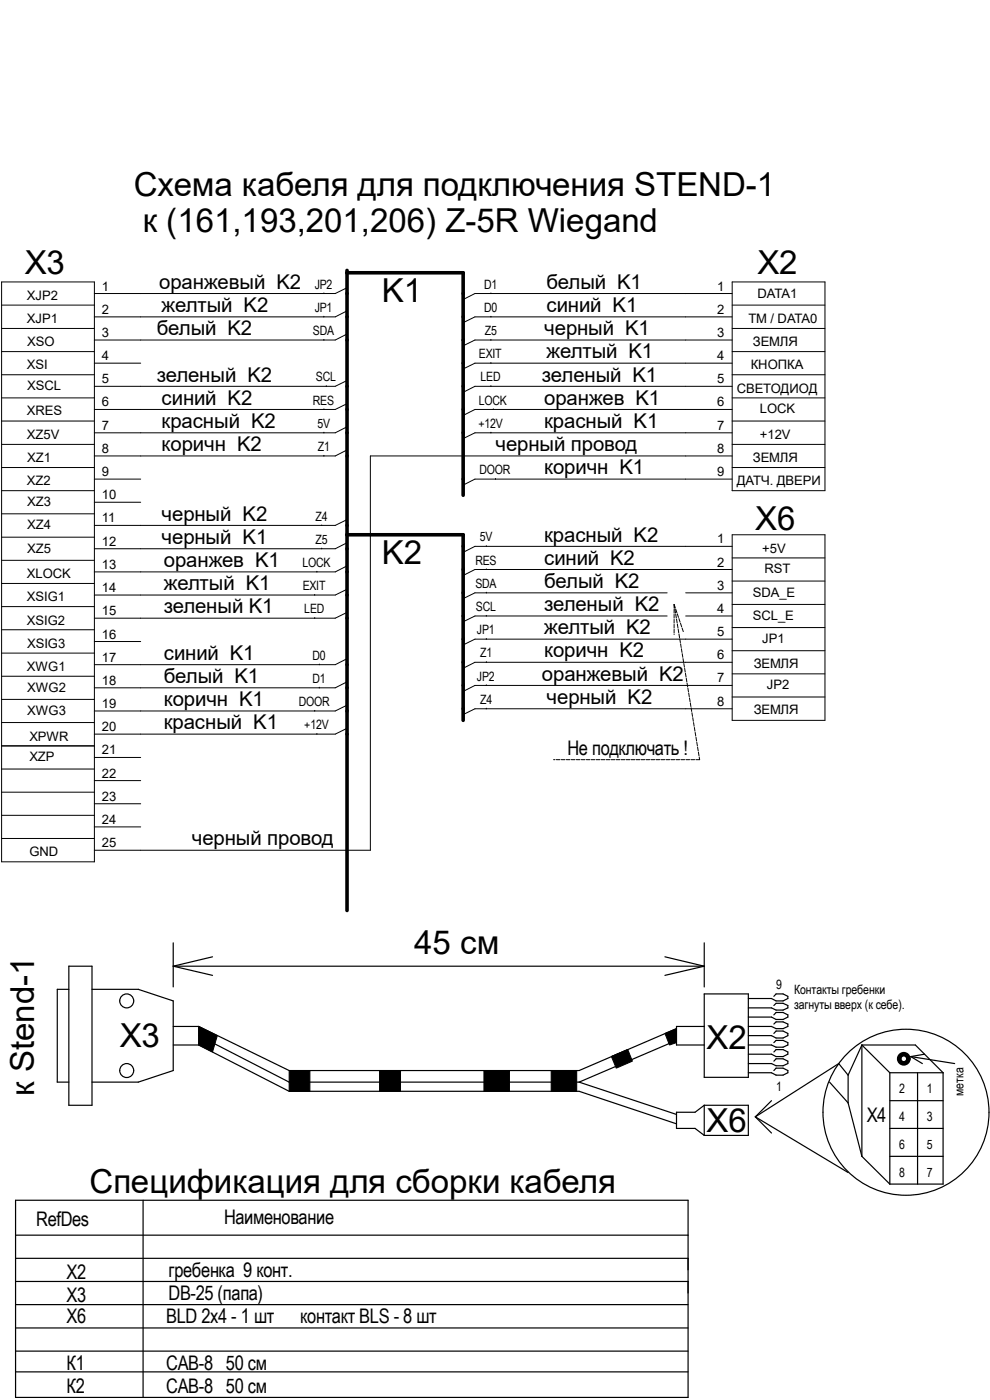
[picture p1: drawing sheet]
<svg xmlns="http://www.w3.org/2000/svg" width="210mm" height="297mm" viewBox="0 0 210 297" stroke-linecap="round" stroke-linejoin="round" font-family="sans-serif">
<g fill="none" stroke="#000" stroke-width=".25">
<path d="M14.6 209.9h-2.5v19.7h2.5M14.6 205h4.9v29.5h-4.9zM19.5 209.9h9.8l7.4 2.4v14.8l-7.4 2.5h-9.8M36.7 217.8h5.5M36.7 200v9.4M36.7 205h112.7M36.7 205l8.4 1.9M42.2 219.7l19.1 9.9h61.6M42.2 217.8v3.9M42.2 217.8l19.1 9.3h61.6l20.6-8.9M45.1 203l-8.4 2M141.1 203l8.3 2"/>
<path d="M149.4 217.8h-5.9v3.9h5.9M149.4 200v9.4M149.4 210.9h9.3v17.7h-9.3zM149.4 205l-8.3 1.9M164.2 217.3l.4-.5h1.5l1 .5v.5l-1 .4h-1.5l-.9-.4h-5M164.2 219.2l.4-.5h1.5l1 .5v.5l-1 .5h-1.5l-.9-.5h-5M164.2 215.3l.4-.5h1.5l1 .5v.5l-1 .5h-1.5l-.9-.5h-5M164.2 213.3l.4-.4h1.5l1 .4v.5l-1 .5h-1.5l-.9-.5h-5M164.2 211.4l.4-.5h1.5l1 .5v.4l-1 .5h-1.5l-.9-.5h-5M36.7 221.7h5.5M42.2 221.7l19.1 9.8h61.6l20.6 6.9M122.9 229.6l20.6 6.8"/>
<path d="M133.2 222.7l-3.5 1.5M143.5 220.7l-20.6 8.9M149.4 234.5l-2 1.5h-3.9v3.4h3.9l2 1.5M149.4 234.5v6.4M149.4 234.5h9.3v6.4h-9.3M160.2 236.9l3.5 3.5M160.2 236.9l19.7 11.9M163.7 233.5l-3.5 3.4M164.2 221.2l.4-.5h1.5l1 .5v.5l-1 .5h-1.5l-.9-.5h-5M164.2 227.1l.4-.5h1.5l1 .5v.5l-1 .5h-1.5l-.9-.5h-5M164.2 225.1l.4-.5h1.5l1 .5v.5l-1 .5h-1.5l-.9-.5h-5M164.2 223.2l.4-.5h1.5l1 .5v.4l-1 .6h-1.5l-.9-.6h-5"/>
<path d="M176 229.6l3.9 4.4M179.9 228.1l-2-2.5-17.7 11.3M179.9 228.1v5.9M179.9 234l2.9 11.3M182.8 221.7h11.4l5.9 5.9M182.8 221.7v23.6M182.8 221.7l6 5.9M182.8 221.7l-2.9 6.4M188.8 239.4h11.3M188.8 227.6h11.3M188.8 227.6v23.6M188.8 233.5h11.3"/>
<path d="M193.2 224.2l2.5 1.4M193.2 224.2l9.3 1.4M194.6 227.6v23.6M196.1 223.6l-2.9 .6M200.1 227.6v23.6h-11.3M3.3 254.6h142.7v41.9h-142.7zM30.4 254.6v41.9M182.8 245.3l6 5.9M188.8 245.3h11.3M3.3 276.8h142.7M3.3 271.9h142.7M3.3 267h142.7"/>
<path d="M3.3 262h142.7M3.3 291h142.7M3.3 286.6h142.7M3.3 281.7h142.7"/>
<circle cx="26.9" cy="212.3" r="1.48"/>
<circle cx="26.9" cy="227.1" r="1.48"/>
<circle cx="192.2" cy="236" r="17.6"/>
</g>
<g fill="none" stroke="#000" stroke-width=".21">
<path d="M.3 59.8h19.7v123h-19.7zM155.3 59.8h19.7v44.3h-19.7zM.3 79.5h19.7M.3 74.6h19.7M.3 69.7h19.7M.3 64.7h19.7M20 77h9.8M68.7 62.1v.2M68.7 67.1v.1M68.7 72v.1M73.6 70.9l-2.5 1.2h-51.1M73.6 66l-2.5 1.2h-51.1"/>
<path d="M73.6 61l-2.5 1.3h-51.1M104.1 62.1v.2M104.1 67.1v.1M104.1 72v.1M104.1 76.9v.1M155.3 72.1h-54.5l-2.5 1.3M155.3 67.2h-54.5l-2.5 1.3M155.3 62.3h-54.5l-2.5 1.2M155.3 77h-54.5l-2.5 1.3M155.3 79.5h19.7M155.3 74.6h19.7M155.3 69.7h19.7"/>
<path d="M155.3 64.7h19.7M.3 99.2h19.7M.3 94.3h19.7M.3 89.3h19.7M.3 84.4h19.7M68.7 86.7v.2M68.7 91.7v.1M68.7 96.6v.1M69.2 81.8v.2M73.6 95.5l-2.5 1.2h-51.1M73.6 85.6l-2.5 1.3h-51.1M73.6 90.6l-2.5 1.2h-51.1"/>
<path d="M73.6 80.7l-2.5 1.3h-51.1M104.1 81.8v.2M104.1 91.7v.1M104.6 86.7v.2M155.3 96.7h-76.7v83.7h-58.6M155.3 86.9h-54.5l-2.5 1.2M155.3 91.8h-54.5l-2.5 1.2M155.3 82h-54.5l-2.5 1.2M155.3 99.2h19.7M155.3 94.3h19.7M155.3 89.3h19.7M155.3 84.4h19.7"/>
<path d="M.3 118.9h19.7M.3 114h19.7M.3 109h19.7M.3 104.1h19.7M20 101.6h9.8M20 106.6h9.8M68.2 111.4v.1M68.2 116.3v.1M73.6 110.2l-2.5 1.3h-51.1M73.6 115.1l-2.5 1.3h-51.1M103.2 115.8v.1M105.1 101.5v.1"/>
<path d="M155.3 101.6h-54.5l-2.5 1.3M155.3 115.9h-54.5l-2.5 1.3M155.3 113.5h19.7v39.3h-19.7zM155.3 118.4h19.7M.3 138.6h19.7M.3 133.6h19.7M.3 128.7h19.7M.3 123.8h19.7M20 136.1h9.8M66.8 126.1v.1M66.8 131v.1M67.2 121.2v.1"/>
<path d="M73.6 139.7l-2.5 1.3h-51.1M73.6 125l-2.5 1.2h-51.1M73.6 120.1l-2.5 1.2h-51.1M73.6 129.9l-2.5 1.2h-51.1M103.2 120.7v.1M103.2 125.6v.2M103.2 130.6v.1M103.2 135.5v.1M141.5 125.8h-40.7l-2.5 1.2M141.5 130.7h-40.7l-2.5 1.2M145.5 125.8h9.8M145.5 130.7h9.8"/>
<path d="M155.3 135.6h-54.5l-2.5 1.2M155.3 120.8h-54.5l-2.5 1.3M155.3 123.3h19.7M155.3 128.2h19.7M155.3 133.1h19.7M155.3 138h19.7M.3 158.2h19.7M.3 153.3h19.7M.3 148.4h19.7M.3 143.5h19.7M66.8 150.7v.1M67.2 155.6v.1"/>
<path d="M67.7 140.9v.1M67.7 145.8v.1M73.6 154.5l-2.5 1.2h-51.1M73.6 149.6l-2.5 1.2h-51.1M73.6 144.7l-2.5 1.2h-51.1M103.2 140.4v.1M103.2 145.3v.1M103.2 150.2v.2M155.3 150.4h-54.5l-2.5 1.2M155.3 140.5h-54.5l-2.5 1.3M155.3 145.4h-54.5l-2.5 1.3M155.3 143h19.7"/>
<path d="M155.3 147.9h19.7M.3 177.9h19.7M.3 173h19.7M.3 168.1h19.7M.3 163.2h19.7M20 165.6h9.8M20 160.7h9.8M20 170.5h9.8M20 175.4h9.8"/>
</g>
<path d="M73.6 57.4v135.8M73.6 57.9h24.7v47.2M73.6 113.5h24.7v39.3" fill="none" stroke="#000" stroke-width=".76"/>
<g fill="#000" stroke="#000" stroke-width=".21">
<path d="M141.1 219.2l2.4-1v3l-1.5 .5z" fill-rule="evenodd"/>
<path d="M42.2 217.8l3.9 1.9-1 3.5-2.9-1.5z" fill-rule="evenodd"/>
<path d="M61.3 227.1h4.4v4.4h-4.4z" fill-rule="evenodd"/>
<path d="M80.5 227.1h4.5v4.4h-4.5z" fill-rule="evenodd"/>
<path d="M102.7 227.1h5.4v4.4h-5.4z" fill-rule="evenodd"/>
<path d="M116.9 227.1h5.4v4.4h-5.4z" fill-rule="evenodd"/>
<path d="M129.7 224.2l3.5-1.5 1 2.4-3.5 1.5z" fill-rule="evenodd"/>
</g>
<circle cx="191.7" cy="224.6" r=".97" fill="none" stroke="#000" stroke-width=".97"/>
<path d="M143 128.2v6.4M143 128.2l2 5.9M143 128.2l5.4 33M148.4 161.2h-31" fill="none" stroke="#000" stroke-width=".21" stroke-dasharray=".8 .3"/>
<g font-size="7">
<text x="28.4" y="41.5">Схема кабеля для подключения STEND-1</text>
<text x="30.3" y="49.3">к (161,193,201,206) Z-5R Wiegand</text>
<text x="5.2" y="58.2">Х3</text>
<text x="160.7" y="58.2">Х2</text>
<text x="81" y="64.1">K1</text>
<text x="160.2" y="112.4">Х6</text>
<text x="81" y="119.7">K2</text>
<text x="87.9" y="202.4">45 см</text>
<text x="25.4" y="222">Х3</text>
<text x="149.9" y="222.5">Х2</text>
<text x="7.3" y="232.5" transform="rotate(-90 7.3 232.5)">к Stend-1</text>
<text x="149.9" y="240.2">Х6</text>
<text x="19" y="253">Спецификация для сборки кабеля</text>
</g>
<g font-size="4.3">
<text x="33.8" y="61.3">оранжевый K2</text>
<text x="116" y="61.3">белый K1</text>
<text x="33.3" y="71.1">белый K2</text>
<text x="34.3" y="66.2">желтый K2</text>
<text x="115.4" y="71.1">черный K1</text>
<text x="116" y="66.2">синий K1</text>
<text x="116" y="76">желтый K1</text>
<text x="33.3" y="80.9">зеленый K2</text>
<text x="115" y="80.9">зеленый K1</text>
<text x="34.3" y="85.9">синий K2</text>
<text x="115.4" y="85.9">оранжев K1</text>
<text x="34.3" y="95.7">коричн K2</text>
<text x="34.3" y="90.8">красный K2</text>
<text x="105.1" y="95.7">черный провод</text>
<text x="115.4" y="90.8">красный K1</text>
<text x="115.4" y="100.6">коричн K1</text>
<text x="34.3" y="110.4">черный K2</text>
<text x="34.3" y="115.4">черный K1</text>
<text x="115.4" y="114.9">красный K2</text>
<text x="115.4" y="119.8">синий K2</text>
<text x="34.8" y="120.3">оранжев K1</text>
<text x="34.8" y="125.2">желтый K1</text>
<text x="115.4" y="124.8">белый K2</text>
<text x="34.8" y="130.1">зеленый K1</text>
<text x="115.4" y="129.7">зеленый K2</text>
<text x="115.4" y="134.6">желтый K2</text>
<text x="34.8" y="140">синий K1</text>
<text x="115.4" y="139.5">коричн K2</text>
<text x="34.8" y="144.9">белый K1</text>
<text x="34.8" y="149.8">коричн K1</text>
<text x="115" y="144.4">оранжевый K2</text>
<text x="116" y="149.4">черный K2</text>
<text x="34.8" y="154.7">красный K1</text>
<text x="120.4" y="160.2">Не подключать !</text>
<text x="40.7" y="179.4">черный провод</text>
<text x="183.9" y="238">Х4</text>
<text x="7.7" y="260.1">RefDes</text>
<text x="47.5" y="259.6">Наименование</text>
<text x="14.1" y="271.4">Х2</text>
<text x="35.8" y="275.8">DB-25 (папа)</text>
<text x="35.8" y="270.9">гребенка 9 конт.</text>
<text x="14.1" y="280.8">Х6</text>
<text x="14.1" y="276.3">Х3</text>
<text x="35.3" y="280.8">BLD 2x4 - 1 шт</text>
<text x="63.7" y="280.8">контакт BLS - 8 шт</text>
<text x="14.1" y="290.6">К1</text>
<text x="35.3" y="290.6">CAB-8 50 см</text>
<text x="14.1" y="295.5">К2</text>
<text x="35.3" y="295.5">CAB-8 50 см</text>
</g>
<g font-size="2.8">
<text x="5.7" y="63.5">XJP2</text>
<text x="21.6" y="61.6">1</text>
<text x="152.1" y="61.6">1</text>
<text x="160.7" y="63.1">DATA1</text>
<text x="5.7" y="68.5">XJP1</text>
<text x="21.6" y="66.6">2</text>
<text x="21.6" y="71.5">3</text>
<text x="152.1" y="66.6">2</text>
<text x="152.1" y="71.5">3</text>
<text x="158.7" y="68.5">TM / DATA0</text>
<text x="5.8" y="73.4">XSO</text>
<text x="21.6" y="76.4">4</text>
<text x="152.1" y="76.4">4</text>
<text x="159.7" y="73.4">ЗЕМЛЯ</text>
<text x="5.7" y="78.4">XSI</text>
<text x="5.8" y="82.8">XSCL</text>
<text x="21.6" y="81.3">5</text>
<text x="152.1" y="81.3">5</text>
<text x="156.3" y="83.3">СВЕТОДИОД</text>
<text x="159.3" y="78.4">КНОПКА</text>
<text x="5.7" y="88.1">XRES</text>
<text x="21.6" y="86.2">6</text>
<text x="152.1" y="86.2">6</text>
<text x="161.2" y="87.7">LOCK</text>
<text x="5.7" y="93.1">XZ5V</text>
<text x="21.6" y="91.2">7</text>
<text x="152.1" y="91.2">7</text>
<text x="161.2" y="93.1">+12V</text>
<text x="5.8" y="98">XZ1</text>
<text x="21.6" y="96.1">8</text>
<text x="21.6" y="101">9</text>
<text x="152.1" y="96.1">8</text>
<text x="152.1" y="101">9</text>
<text x="159.7" y="98">ЗЕМЛЯ</text>
<text x="5.7" y="103">XZ2</text>
<text x="5.8" y="107.4">XZ3</text>
<text x="21.6" y="105.9">10</text>
<text x="156.3" y="103">ДАТЧ. ДВЕРИ</text>
<text x="5.8" y="112.3">XZ4</text>
<text x="21.6" y="110.8">11</text>
<text x="5.8" y="117.3">XZ5</text>
<text x="21.6" y="115.8">12</text>
<text x="152.1" y="115.3">1</text>
<text x="161.7" y="117.3">+5V</text>
<text x="5.7" y="122.6">XLOCK</text>
<text x="21.6" y="125.6">14</text>
<text x="21.6" y="120.7">13</text>
<text x="152.1" y="120.2">2</text>
<text x="152.1" y="125.1">3</text>
<text x="162.2" y="121.7">RST</text>
<text x="5.7" y="127.5">XSIG1</text>
<text x="21.6" y="130.5">15</text>
<text x="152.1" y="130">4</text>
<text x="159.7" y="126.6">SDA_E</text>
<text x="159.7" y="131.5">SCL_E</text>
<text x="5.7" y="132.5">XSIG2</text>
<text x="5.8" y="137.4">XSIG3</text>
<text x="21.6" y="135.5">16</text>
<text x="152.1" y="135">5</text>
<text x="161.7" y="136.4">JP1</text>
<text x="5.7" y="142.3">XWG1</text>
<text x="21.6" y="140.4">17</text>
<text x="152.1" y="139.9">6</text>
<text x="159.9" y="141.7">ЗЕМЛЯ</text>
<text x="5.8" y="146.8">XWG2</text>
<text x="21.6" y="145.3">18</text>
<text x="152.1" y="144.8">7</text>
<text x="152.1" y="149.7">8</text>
<text x="162.7" y="146.3">JP2</text>
<text x="5.8" y="151.7">XWG3</text>
<text x="21.6" y="150.2">19</text>
<text x="21.6" y="155.1">20</text>
<text x="159.9" y="151.5">ЗЕМЛЯ</text>
<text x="6.2" y="157.1">XPWR</text>
<text x="6.2" y="161.5">XZP</text>
<text x="21.6" y="160.1">21</text>
<text x="21.6" y="165">22</text>
<text x="21.6" y="169.9">23</text>
<text x="21.6" y="179.7">25</text>
<text x="21.6" y="174.8">24</text>
<text x="6.2" y="181.7">GND</text>
</g>
<g font-size="2.7">
<text x="66.8" y="61.2">JP2</text>
<text x="102.7" y="61.2">D1</text>
<text x="66.4" y="71.1">SDA</text>
<text x="66.8" y="66.2">JP1</text>
<text x="102.7" y="66.2">D0</text>
<text x="102.8" y="71.1">Z5</text>
<text x="101.6" y="76">EXIT</text>
<text x="67" y="80.9">SCL</text>
<text x="101.9" y="80.9">LED</text>
<text x="66.4" y="85.9">RES</text>
<text x="101.6" y="85.9">LOCK</text>
<text x="67.4" y="90.8">5V</text>
<text x="67.4" y="95.7">Z1</text>
<text x="101.5" y="90.8">+12V</text>
<text x="101.7" y="100.6">DOOR</text>
<text x="66.9" y="110.4">Z4</text>
<text x="66.9" y="115.4">Z5</text>
<text x="100.8" y="119.8">RES</text>
<text x="101.8" y="114.9">5V</text>
<text x="64.2" y="120.3">LOCK</text>
<text x="64.2" y="125.2">EXIT</text>
<text x="100.8" y="124.7">SDA</text>
<text x="64.6" y="130.1">LED</text>
<text x="101" y="129.6">SCL</text>
<text x="101.2" y="134.5">JP1</text>
<text x="66.3" y="140">D0</text>
<text x="101.9" y="139.4">Z1</text>
<text x="63.4" y="149.8">DOOR</text>
<text x="66.3" y="144.9">D1</text>
<text x="101.2" y="144.4">JP2</text>
<text x="101.9" y="149.3">Z4</text>
<text x="64.6" y="154.7">+12V</text>
<text x="164.6" y="209.7">9</text>
<text x="168.4" y="210.9">Контакты гребенки</text>
<text x="168.4" y="214">загнуты вверх (к себе).</text>
<text x="164.6" y="231.4">1</text>
<text x="190.7" y="231.9">2</text>
<text x="196.6" y="231.9">1</text>
<text x="204.4" y="232.5" transform="rotate(-90 204.4 232.5)">метка</text>
<text x="190.7" y="237.8">4</text>
<text x="196.6" y="237.8">3</text>
<text x="190.7" y="243.7">6</text>
<text x="196.6" y="243.7">5</text>
<text x="190.7" y="249.6">8</text>
<text x="196.6" y="249.6">7</text>
</g>
</svg>
